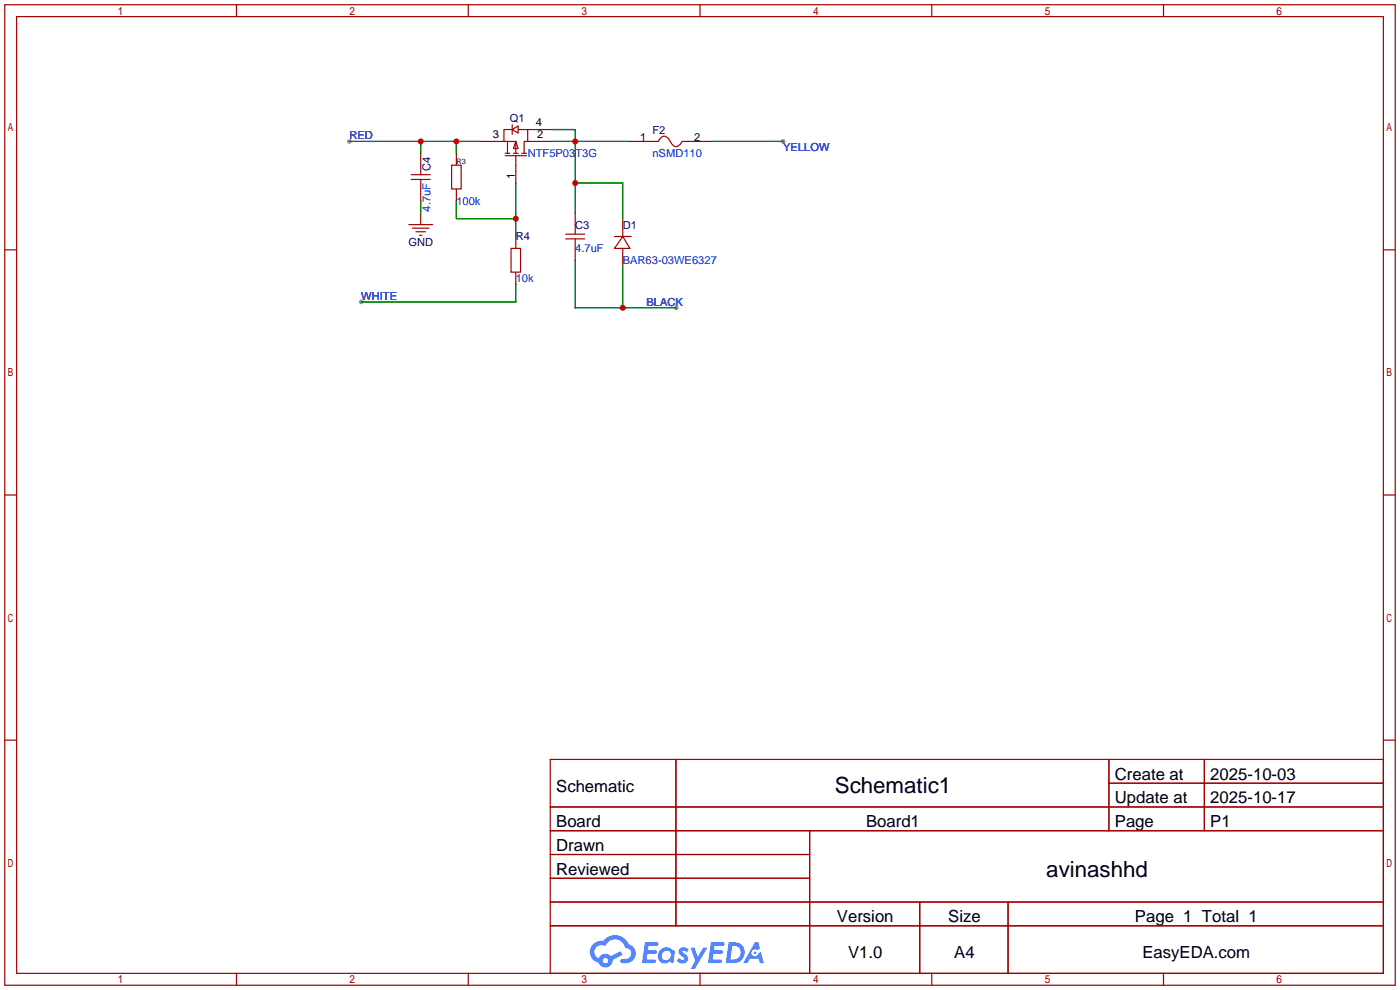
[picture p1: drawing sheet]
<svg xmlns="http://www.w3.org/2000/svg" width="299mm" height="212mm" viewBox="0 0 299 212" stroke-linecap="round" stroke-linejoin="round" font-family="sans-serif">
<g fill="#999">
<circle cx="77.2" cy="64.5" r=".51"/>
<circle cx="144.5" cy="65.8" r=".51"/>
<circle cx="74.7" cy="30.2" r=".51"/>
<circle cx="167.4" cy="30.2" r=".51"/>
</g>
<g fill="none" stroke="#a10000" stroke-width=".25">
<path d="M1 1h297.2v209.6h-297.2zM3.6 3.6h292.1v204.4h-292.1zM50.5 1v2.6M100.1 1v2.6M149.6 1v2.6M199.1 1v2.6M248.7 1v2.6M1 53.4h2.6M295.7 53.4h2.5M1 105.8h2.6M295.7 105.8h2.5M1 158.2h2.6"/>
<path d="M295.7 158.2h2.5M117.6 162.3h178.1v45.7h-178.1zM117.6 172.5h178.1M117.6 177.5h178.1M144.5 162.3v35.6M173 177.5v30.5M237 162.3v15.2M237 167.4h58.7M257.4 162.3v15.2M117.6 182.6h55.4M117.6 192.8h178.1M117.6 187.7h55.4"/>
<path d="M117.6 197.9h178.1M196.6 192.8v15.2M215.4 192.8v15.2M50.5 208v2.6M100.1 208v2.6M149.6 208v2.6M199.1 208v2.6M248.7 208v2.6"/>
</g>
<g fill="#5487ff">
<path d="M145.3 202.7a1.3 1.3 0 0 1 1.9 .3l-.4 .6a.54 .54 0 0 0-.9-.2l.1 .2a1.34 1.34 0 0 1 .9 1.8 1.47 1.47 0 0 1-2.3-.1l.5-.6 .8 .5a.31 .31 0 0 0 .4-.3 .31 .31 0 0 0-.3-.4 1.12 1.12 0 0 1-.7-1.8z"/>
<path d="M147.6 202.5h.9l.6 2 1.2-2h.9l-2.7 4.6h-.9l1-1.7z"/>
<path d="M137.8 201.4h1.7a1.31 1.31 0 0 1 1.2 .2 .4 .4 0 0 1-.3 .5l-1.8 .1-.1 .9h1.6a.4 .4 0 0 1 .4 .4 .4 .4 0 0 1-.5 .4h-1.6l-.2 1.2h1.4a.46 .46 0 0 1 .5 0 .46 .46 0 0 1 .1 .5l-.4 .2h-2.6z"/>
<path d="M151.9 201.4h1.7a1.32 1.32 0 0 1 1.2 .2 .39 .39 0 0 1-.3 .5l-1.8 .1-.1 .9h1.6a.4 .4 0 0 1 .4 .4 .4 .4 0 0 1-.4 .4h-1.7l-.2 1.2h1.4a.46 .46 0 0 1 .5 0 .46 .46 0 0 1 .1 .5l-.4 .2h-2.6z"/>
<path d="M161.3 201.4h.8l.3 1.3-.6 .4a.75 .75 0 0 0-1.1 .3 .75 .75 0 0 0 .5 1 .75 .75 0 0 0 .9-.7l.5-.2 .6 2.3h-.8l-.3-.9h-1.8l-.5 .9h-1z"/>
<path d="M155.7 201.4l-.6 4.4h1.5a2.27 2.27 0 0 0 2.6-2.2 2.27 2.27 0 0 0-2.7-2.2zM156.5 202.1a1.5 1.5 0 0 1 1.8 1.6 1.5 1.5 0 0 1-1.9 1.4h-.3z"/>
<path d="M141.2 203a1.6 1.6 0 0 0-.3 2.3 1.6 1.6 0 0 0 2.3 .2l.7 .3 .3-2.4-.1-.3-.5-.1a1.58 1.58 0 0 0-2.4 0zM141.8 203.5a.98 .98 0 0 1 1.6 .4 .98 .98 0 0 1-1.1 1.3 .94 .94 0 0 1-.9-.7 .94 .94 0 0 1 .4-1z"/>
<path d="M126.8 201.8a2.37 2.37 0 0 0 1.1 4 1.54 1.54 0 0 0 1.8 1 1.54 1.54 0 0 0 1.2-1.6l2.2-1.1-.5-.8-2 1a1.57 1.57 0 0 0-2.7 .5 1.5 1.5 0 0 1-.7-2.1 1.5 1.5 0 0 1 2.2-.5 2.23 2.23 0 0 1 2.3-1.4 2.23 2.23 0 0 1 2 1.8 1.16 1.16 0 0 1 1.2 1.1 1.16 1.16 0 0 1-1.1 1.2h-.7a.47 .47 0 0 0-.5 .4 .47 .47 0 0 0 .4 .5 2.17 2.17 0 0 0 2.5-.9 2.17 2.17 0 0 0-.3-2.7l-.8-.4a3.2 3.2 0 0 0-5.5-.7l-1.1 .1zM128.8 205.3a.6 .6 0 0 1 1.2 0 .6 .6 0 0 1-1.2 0z"/>
<circle cx="161.4" cy="203.6" r=".28"/>
</g>
<g fill="none" stroke="#a10000" stroke-width=".25">
<path d="M87.9 38.4h4M87.9 37.3h4M89.9 32.8v4.5M89.9 38.4v4.5M96.5 35.3h2.1v5.1h-2.1zM97.5 32.8v2.5M102.6 30.2h5.1M107.9 33.3h4.6M107.9 32.8h1.1M108.5 30.2v2.6M109.5 27.7l1.2-.8v1.5zM109.5 27.7h-1.8v2.5h2.5v2.6"/>
<path d="M109.5 26.7v2M109.7 32.8h1M110.2 30.2l.5 1.6h-1zM110.2 33.3v5.8M110.7 27.7h2.1v2.5h-.8v2.6M111.5 32.8h1M112.8 30.2h5.1M112.8 27.7h5.1M134.4 30.2h6.3l.5-.7a1.26 1.26 0 0 1 2.1 .7l.4 .8a1.26 1.26 0 0 0 2.1-.8h6.3M87.4 48h5.1M88.1 48.8h3.6M88.9 49.5h2"/>
<path d="M89.7 50.3h.5M89.9 45.5v2.5M97.5 40.4v2.5M109.2 53.1h2.1v5.1h-2.1zM110.2 50.5v2.6M110.2 58.2v2.5M120.9 51.1h4.1M120.9 50h4.1M122.9 45.5v4.5M122.9 51.1v4.5M131.3 50.5h3.6M133.1 50.5l1.5 2.6h-3.3z"/>
<path d="M133.1 46.7v3.8M133.1 53.1v3.8"/>
</g>
<g fill="none" stroke="#008700" stroke-width=".25">
<path d="M74.7 30.2h27.9M89.9 30.2v2.6M97.5 30.2v2.6M110.2 39.1v11.4M117.9 27.7h5v17.8M117.9 30.2h16.5M122.9 39.1h10.2v7.6M152.1 30.2h15.3M89.9 42.9v2.6M97.5 42.9v3.8h12.7M122.9 55.6v10.2h21.6M133.1 56.9v8.9"/>
<path d="M110.2 60.7v3.8h-33"/>
</g>
<g fill="#c00">
<circle cx="110.2" cy="46.7" r=".63"/>
<circle cx="133.1" cy="65.8" r=".63"/>
<circle cx="97.5" cy="30.2" r=".63"/>
<circle cx="89.9" cy="30.2" r=".63"/>
<circle cx="122.9" cy="39.1" r=".63"/>
<circle cx="122.9" cy="30.2" r=".63"/>
</g>
<g font-size="4.8">
<text x="178.4" y="169.6">Schematic1</text>
<text x="223.6" y="187.3">avinashhd</text>
</g>
<g font-size="3.6">
<text x="238.3" y="166.6">Create at</text>
<text x="258.7" y="166.6">2025-10-03</text>
<text x="118.9" y="169.2">Schematic</text>
<text x="238.3" y="171.7">Update at</text>
<text x="258.7" y="171.7">2025-10-17</text>
<text x="118.9" y="176.8">Board</text>
<text x="185.1" y="176.8">Board1</text>
<text x="238.3" y="176.8">Page</text>
<text x="258.7" y="176.8">P1</text>
<text x="118.9" y="181.9">Drawn</text>
<text x="118.9" y="187">Reviewed</text>
<text x="178.9" y="197.1">Version</text>
<text x="202.7" y="197.1">Size</text>
<text x="242.6" y="197.1">Page 1 Total 1</text>
<text x="181.3" y="204.7">V1.0</text>
<text x="204" y="204.7">A4</text>
<text x="244.2" y="204.7">EasyEDA.com</text>
</g>
<g font-size="2.4" fill="#00f">
<text x="74.7" y="29.8">RED</text>
<text x="112.8" y="33.6">NTF5P03T3G</text>
<text x="139.4" y="33.6">nSMD110</text>
<text x="167.4" y="32.3">YELLOW</text>
<text x="92" y="45.2" transform="rotate(-90 92 45.2)">4.7uF</text>
<text x="97.5" y="43.8">100k</text>
<text x="122.9" y="53.9">4.7uF</text>
<text x="133.1" y="56.5">BAR63-03WE6327</text>
<text x="77.2" y="64.1">WHITE</text>
<text x="110.2" y="60.3">10k</text>
<text x="138.2" y="65.4">BLACK</text>
</g>
<g font-size="2.4">
<text x="105.3" y="29.5">3</text>
<text x="114.5" y="27">4</text>
<text x="114.8" y="29.5">2</text>
<text x="136.9" y="30">1</text>
<text x="148.3" y="30">2</text>
<text x="110" y="38.2" transform="rotate(-90 110 38.2)">1</text>
</g>
<g font-size="2.4" fill="#000080">
<text x="109" y="26">Q1</text>
<text x="139.4" y="28.5">F2</text>
<text x="92" y="36.6" transform="rotate(-90 92 36.6)">C4</text>
<text x="87.3" y="52.7">GND</text>
<text x="110.2" y="51.4">R4</text>
<text x="122.9" y="48.9">C3</text>
<text x="133.1" y="48.9">D1</text>
</g>
<text font-size="1.6" fill="#000080" x="97.5" y="35">R3</text>
</svg>
